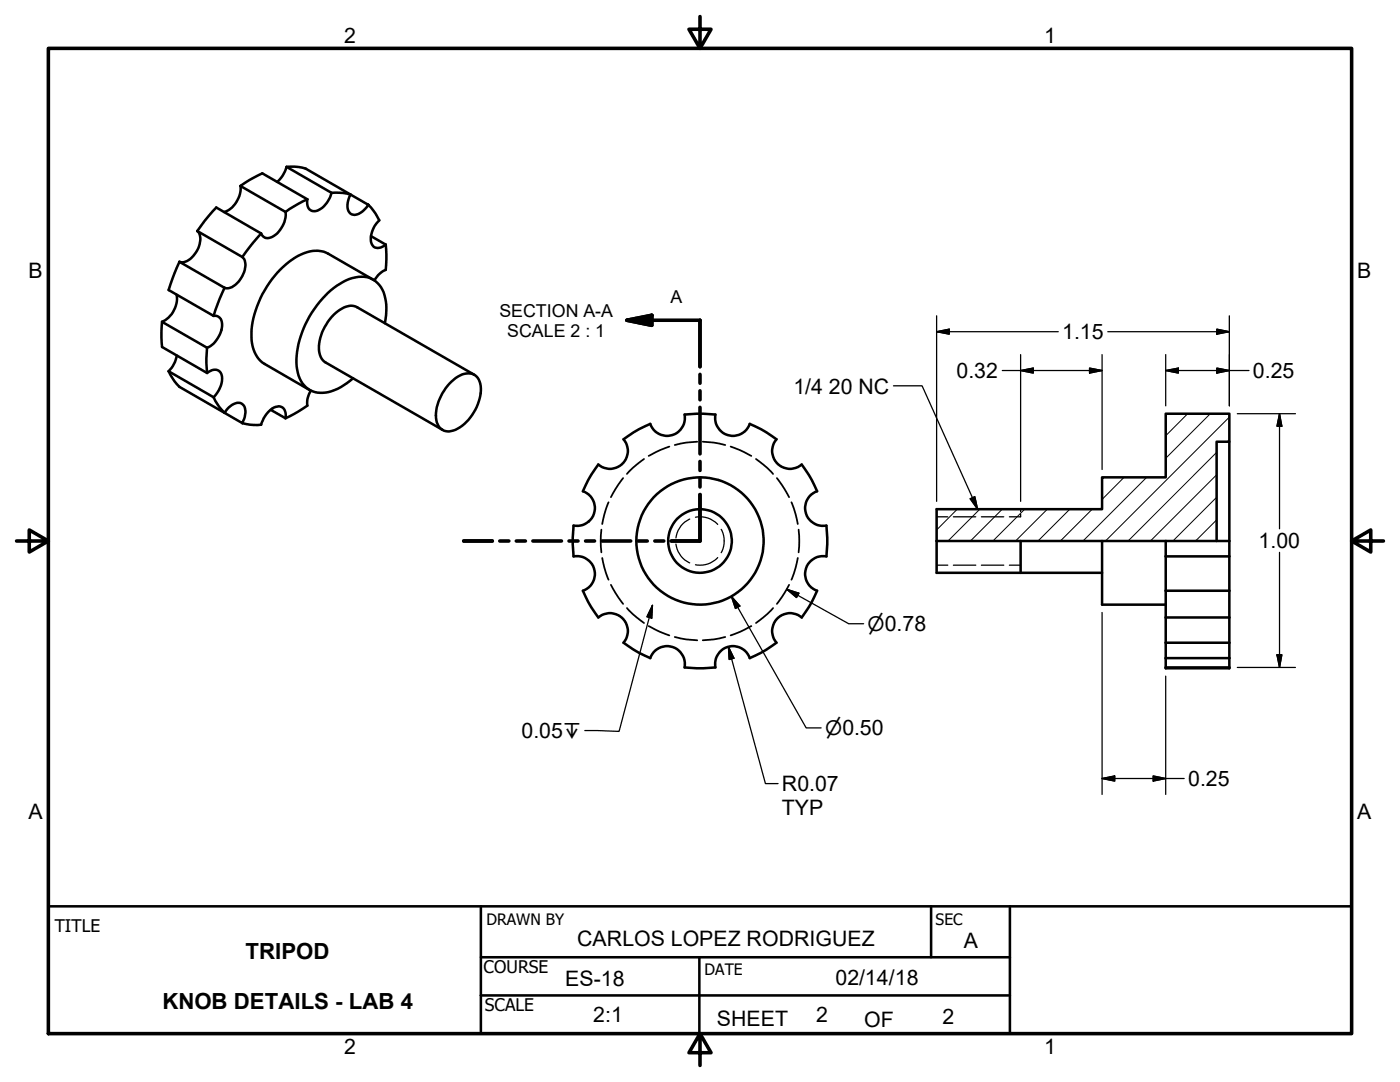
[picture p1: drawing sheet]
<svg xmlns="http://www.w3.org/2000/svg" width="279mm" height="216mm" viewBox="0 0 279 216" stroke-linecap="round" stroke-linejoin="round" font-family="sans-serif">
<g fill="none" stroke="#000" stroke-width=".2">
<path d="M224.3 95.3l-4.4 4.4M228.8 95.2l-12.7 12.7M237 82.6l-4.4 4.4M241.5 82.6l-8.9 8.8M242.8 99.2l-8.7 8.7M242.8 94.7l-13.2 13.2M242.8 90.3l-17.7 17.6M245.3 83.2l-24.7 24.7M245.3 87.7l-.4 .4M191.1 101.6l-4.2 4.1M195.5 101.6l-6.3 6.3M200 101.6l-6.3 6.3"/>
<path d="M204.5 101.6l-6.3 6.3M209 101.6l-6.3 6.3M213.5 101.6l-6.3 6.3M218 101.6l-6.4 6.3M242.8 103.7l-4.2 4.2"/>
</g>
<g fill="none" stroke="#000" stroke-width=".36">
<path d="M124.4 95.4l-1.6 2.2-.9 1.6M128.5 91.6l-2.2 1.8-1.2 1.2M133.6 89.1l-1.9 .7-2.2 1.2M139.1 88.1l-2.1 .2-2.3 .5M140.3 88.1l2.1 .2 2.3 .5M145.8 89.1l1.9 .7 2.2 1.2M150.9 91.6l2.2 1.8 1.2 1.2M155 95.4l1.6 2.2 .9 1.6M120 105.7l-.1 2.2 .1 2.3M120.2 111.3l.4 2 .9 2.4M121.5 100.2l-.9 2.4-.4 2M121.9 116.7l.9 1.6 1.6 2.2"/>
<path d="M157.5 116.7l-.9 1.6-1.6 2.2M157.9 100.2l.9 2.4 .4 2M159.2 111.3l-.4 2-.9 2.4M159.4 105.7l.1 2.2-.1 2.3M125.1 121.3l1.2 1.2 2.2 1.8M129.5 124.9l2.2 1.2 1.9 .7M134.7 127.1l2.3 .5 2.1 .2M144.7 127.1l-2.3 .5-2.1 .2M149.9 124.9l-2.2 1.2-1.9 .7M154.3 121.3l-1.2 1.2-2.2 1.8"/>
</g>
<g fill="none" stroke="#000" stroke-width=".51">
<path d="M48 37.1l1.7-1.2 2.6-1.3 9 5.2M48 37.1a5.1 5.1 0 0 1-3.3 5.2M48 37.1l9 5.2M57.2 33.3h2.3l1.5 .3 9 5.2-1.5-.3h-2.3M57.2 33.3l9 5.2M57.2 33.3a5.9 5.9 0 0 1-1.9 3M61.3 39.8l-1.7 .8-2.6 1.7M66.2 38.5a4.8 4.8 0 0 1-3.5 3.6 1.52 1.52 0 0 1-1.4-1.9v-.4M70 38.8l3.5 2.1a3.6 3.6 0 0 1-3 1.9 1.98 1.98 0 0 1-1-2.7zM35.2 58.8a5.2 5.2 0 0 1-2.9 5.4M35.8 52.2l-1 2.3-1.1 3.4 8.9 5.1M35.8 52.2l9 5.2"/>
<path d="M39.4 46.1l1.4-2 2.4-2.7 8.9 5.2M39.4 46.1a3.4 3.4 0 0 1-.3 4.2 3.5 3.5 0 0 1-3 2l-.3-.1M39.4 46.1l9 5.2M44.8 57.4l-1 2.3-1.2 3.3M48.4 51.3a3.1 3.1 0 0 1-.1 3.8 3.8 3.8 0 0 1-3.2 2.4l-.3-.1M52.1 46.6l-1.6 1.8-2.1 2.9M57 42.3a5.2 5.2 0 0 1-3.3 5.2l-.8-.1-.5-.3-.3-.5M73.5 40.9l1.4 1.7 .8 1.4a4.7 4.7 0 0 0-1.4 4.8 1.55 1.55 0 0 0 2.4 .2l.3-.2M74 47.1l3 1.7M74.5 55.8l-9-5.2a6.1 6.1 0 0 0-6 .5 19.7 19.7 0 0 0-9.3 16.1 6.2 6.2 0 0 0 2.6 5.4l9 5.2M77 48.8l.1 2-.1 3a4.6 4.6 0 0 0-2.3 2.2M32.3 64.2l-.1 2.1 .1 2.9 9 5.2"/>
<path d="M32.3 64.2l9 5.2M33.7 74.1l1.1 2 1 1.1 9 5.2-1-1.1-1.2-2M33.7 74.1l8.9 5.2M35.3 71a6 6 0 0 1-1.6 3.1M41.3 69.4l-.1 2.1 .1 2.9M41.3 74.4a1.89 1.89 0 0 1 2.6-.2 3.9 3.9 0 0 1-.7 4.4l-.6 .7M42.6 63a1.56 1.56 0 0 1 1.7 2 5.5 5.5 0 0 1-3 4.4M62 77.9a4.4 4.4 0 0 0-.7 3l-2.6 1.7-1.7 .9M76.8 64.5a9.4 9.4 0 0 0-1.1-7.6 4.7 4.7 0 0 0-5.4-1.4 16.4 16.4 0 0 0-8.9 8.4 15.9 15.9 0 0 0-2 10.5 4.9 4.9 0 0 0 6.8 3.7l1.8-.9 2.5-1.7M89.7 76.6a5 5 0 0 1 4.5-2 3 3 0 0 1 1.8 3.4 9.5 9.5 0 0 1-5.5 7.9 2.54 2.54 0 0 1-3.5-2.5 9.5 9.5 0 0 1 2.7-6.8zM94.7 74.8l-23.4-13.5a3.6 3.6 0 0 0-3.9 .8 9.5 9.5 0 0 0-3.6 8.3l.4 1.1 .7 .8 23.4 13.5M45.6 81.3a2.31 2.31 0 0 1 2.7-.7 2.75 2.75 0 0 1 .2 3.4l-.1 .4-3.6-2z"/>
<path d="M54 81.8l3 1.7M57 83.5a1.74 1.74 0 0 0-1.4-2.4 4.7 4.7 0 0 0-3.5 3.7h-1.6l-2.1-.4M124.4 87.7l3.1-2.1 2.3-1a3.6 3.6 0 0 0 4.3 2.2 3.6 3.6 0 0 0 2.5-4.1l2.5-.2 3.7 .2a3.6 3.6 0 0 0 2.5 4.1 3.6 3.6 0 0 0 4.3-2.2l2.3 1 3.1 2.1a3.6 3.6 0 0 0 .1 4.8 3.6 3.6 0 0 0 4.9 .2l2 3.1 1.1 2.2a3.6 3.6 0 0 0-2.3 4.3 3.6 3.6 0 0 0 4.1 2.6l.2 2.4-.2 3.7a3.6 3.6 0 0 0-4.1 2.6 3.6 3.6 0 0 0 2.3 4.3l-1.1 2.2-2 3.1a3.6 3.6 0 0 0-4.9 .2 3.6 3.6 0 0 0-.1 4.8l-3.1 2.1-2.3 1a3.6 3.6 0 0 0-4.3-2.2 3.6 3.6 0 0 0-2.5 4.1l-2.5 .1-3.7-.1a3.6 3.6 0 0 0-2.5-4.1 3.6 3.6 0 0 0-4.3 2.2l-2.3-1-3.1-2.1a3.6 3.6 0 0 0-.1-4.8 3.6 3.6 0 0 0-4.9-.2l-2-3.1-1.1-2.2a3.6 3.6 0 0 0 2.3-4.3 3.6 3.6 0 0 0-4.1-2.6l-.2-3.7 .2-2.4a3.6 3.6 0 0 0 4.1-2.6 3.6 3.6 0 0 0-2.3-4.3l1.1-2.2 2-3.1a3.6 3.6 0 0 0 4.9-.2 3.6 3.6 0 0 0 .1-4.8zM245.3 88.1v19.8M186.9 107.9h58.4M186.9 107.9v-6.3h33v-6.4h12.7v-12.7h12.7v5.6h-2.5v19.8M186.9 107.9v6.4h33M203.7 107.9v6.4M219.9 107.9v12.7h12.7M232.6 108v3M232.6 117.9v5.3M232.6 111v6.9"/>
<path d="M232.6 111h12.7M232.6 117.9h12.7M245.3 107.9v3.1M245.3 117.9v5.3M245.3 111v6.9M232.6 133.2v.1l12.7 .1v-.2M232.6 128.2v3.1M232.6 131.3v1.9M232.6 123.2v5M232.6 131.3h12.7M232.6 133.2h12.7M232.6 123.2h12.7"/>
<path d="M232.6 128.2h12.7M245.3 128.2v3.1M245.3 131.3v1.9M245.3 123.2v5M9.7 180.8h260v25.4M96 191h105.5M96 180.8v25.4M96 198.6h105.5M139.6 191v15.2M185.8 180.8v10.2M201.5 180.8v25.4"/>
<circle cx="139.7" cy="107.9" r="6.3"/>
<circle cx="139.7" cy="107.9" r="12.7"/>
</g>
<g fill="none" stroke="#000" stroke-width=".25">
<path d="M178.3 77h5.7l11.1 24.6M186.9 63v37M186.9 66.2l2.5-.5v1zM186.9 66.2h24.3M200 73.9h19.9M203.7 70.8v29.2M203.7 73.9l2.5-.5v1zM217.4 73.4l2.5 .5-2.5 .5zM219.9 70.8v22.9M221.1 66.2h24.2M232.6 73.9l2.6-.5v1zM232.6 73.9h16.7"/>
<path d="M232.6 70.8v10.2M242.8 65.7l2.5 .5-2.5 .5zM242.8 73.4l2.5 .5-2.5 .5zM245.3 63v18M193.6 99.5l.9-.4 .6 2.5zM246.9 82.5h11.6M255.4 82.6l.4 2.4h-1zM255.4 82.6v22.9M134.9 108.6a4.7 4.7 0 0 0 2.7 3.7M137.6 103.6a4.7 4.7 0 0 0-2.7 3.7M138.8 103.2a4.7 4.7 0 0 1 4.4 1.4M143.2 111.3a4.7 4.7 0 0 1-4.4 1.4"/>
<path d="M143.9 105.6a4.9 4.9 0 0 1 0 4.7M146 119l14.9 26.2h3M146 119l1.7 1.9-.9 .5zM157 117.6l12.4 6.9h3M157 117.6l2.4 .8-.4 .8zM186.9 103.1h2.2M186.9 112.8h2.2M190.3 112.8h4.4M190.3 103.1h4.4M195.9 112.8h4.4M195.9 103.1h4.4M201.4 112.8h2.3"/>
<path d="M203.7 102.6v.5h-2.3M203.7 101.6v.5M255.4 110.2v23M130.2 120.8l-6.7 25.1-6.8-.1M130.2 120.8l-.1 2.5-1-.2zM145.4 129.1l7.4 27.3h2.5M145.4 129.1l1.1 2.2-1 .3zM219.9 122.2v36.3M232.6 134.9v23.6M246.9 133.2h11.6M254.8 130.7h1l-.4 2.5zM219.9 155.3l2.6-.5v1.1z"/>
<path d="M219.9 155.3h16.4M230.1 154.8l2.5 .5-2.5 .6z"/>
</g>
<g fill="none" stroke="#000" stroke-width=".71">
<path d="M9.7 9.7h260v196.5h-260zM139.7 3.3v6.4l-2.2-3.9h4.4l-2.2 3.9M125.1 63.9h14.6v9.3M125.1 63.9l5-1v2zM139.7 74.7v1.8M139.7 78v1.8M139.7 98.7v9.2h-5.7h5.7zM139.7 81.3v9.3M139.7 92.1v1.8M139.7 95.4v1.8M3.3 107.9h6.4l-3.9-2.2v4.5l3.9-2.3M92.5 107.9h5.8"/>
<path d="M99.7 107.9h1.9M103 107.9h1.9M106.3 107.9h5.8M113.6 107.9h1.8M116.9 107.9h1.8M120.2 107.9h5.7M127.4 107.9h1.8M130.7 107.9h1.8M269.7 107.9l3.9 2.3v-4.5l-3.9 2.2h6.4M139.7 206.2l2.2 3.9h-4.4l2.2-3.9v6.4"/>
</g>
<path d="M125.1 63.9l5-1v2z" fill="#000" stroke="#000" stroke-width=".71"/>
<g fill="#000" stroke="#000" stroke-width=".25">
<path d="M186.9 66.2l2.5-.5v1zM203.7 73.9l2.5-.5v1zM217.4 73.4l2.5 .5-2.5 .5zM232.6 73.9l2.6-.5v1zM242.8 65.7l2.5 .5-2.5 .5zM242.8 73.4l2.5 .5-2.5 .5zM193.6 99.5l.9-.4 .6 2.5zM255.4 82.6l.4 2.4h-1zM157 117.6l2.4 .8-.4 .8zM130.2 120.8l-.1 2.5-1-.2zM145.4 129.1l1.1 2.2-1 .3zM146 119l1.7 1.9-.9 .5z"/>
<path d="M254.8 130.7h1l-.4 2.5zM219.9 155.3l2.6-.5v1.1zM230.1 154.8l2.5 .5-2.5 .6z"/>
</g>
<g font-size="4.4">
<text x="49" y="191.4">TRIPOD</text>
<text x="32.4" y="201.4">KNOB DETAILS - LAB 4</text>
</g>
<g font-size="4.3">
<text x="68.7" y="8.7">2</text>
<text x="208.4" y="8.7">1</text>
<text x="5.7" y="55.5">B</text>
<text x="270.9" y="55.5">B</text>
<text x="212" y="67.7">1.15</text>
<text x="190.9" y="75.5">0.32</text>
<text x="250" y="75.5">0.25</text>
<text x="158.3" y="78.5">1/4 20 NC</text>
<text x="251.2" y="109.3">1.00</text>
<text x="104.1" y="147.3">0.05↧</text>
<text x="156.1" y="157.9">R0.07</text>
<text x="237.1" y="156.8">0.25</text>
<text x="5.7" y="163.4">A</text>
<text x="156.1" y="162.7">TYP</text>
<text x="270.8" y="163.4">A</text>
<text x="115.2" y="188.8">CARLOS LOPEZ RODRIGUEZ</text>
<text x="192.4" y="189.1">A</text>
<text x="112.8" y="196.7">ES-18</text>
<text x="166.7" y="196.6">02/14/18</text>
<text x="118.4" y="204">2:1</text>
<text x="162.9" y="204">2</text>
<text x="143.1" y="204.7">SHEET</text>
<text x="172.5" y="204.9">OF</text>
<text x="188.1" y="204.4">2</text>
<text x="68.7" y="210.3">2</text>
<text x="208.4" y="210.3">1</text>
</g>
<g font-size="4">
<text x="173.1" y="125.9">⌀0.78</text>
<text x="164.7" y="146.7">⌀0.50</text>
</g>
<g font-size="3.5">
<text x="99.7" y="63.2">SECTION A-A</text>
<text x="133.8" y="60.4">A</text>
<text x="101.2" y="67.2">SCALE 2 : 1</text>
<text x="10.9" y="186">TITLE</text>
<text x="96.5" y="194.2">COURSE</text>
<text x="96.8" y="201.7">SCALE</text>
</g>
<g font-size="3.1">
<text x="97.1" y="184.7">DRAWN BY</text>
<text x="186.7" y="184.7">SEC</text>
<text x="140.6" y="194.5">DATE</text>
</g>
</svg>
